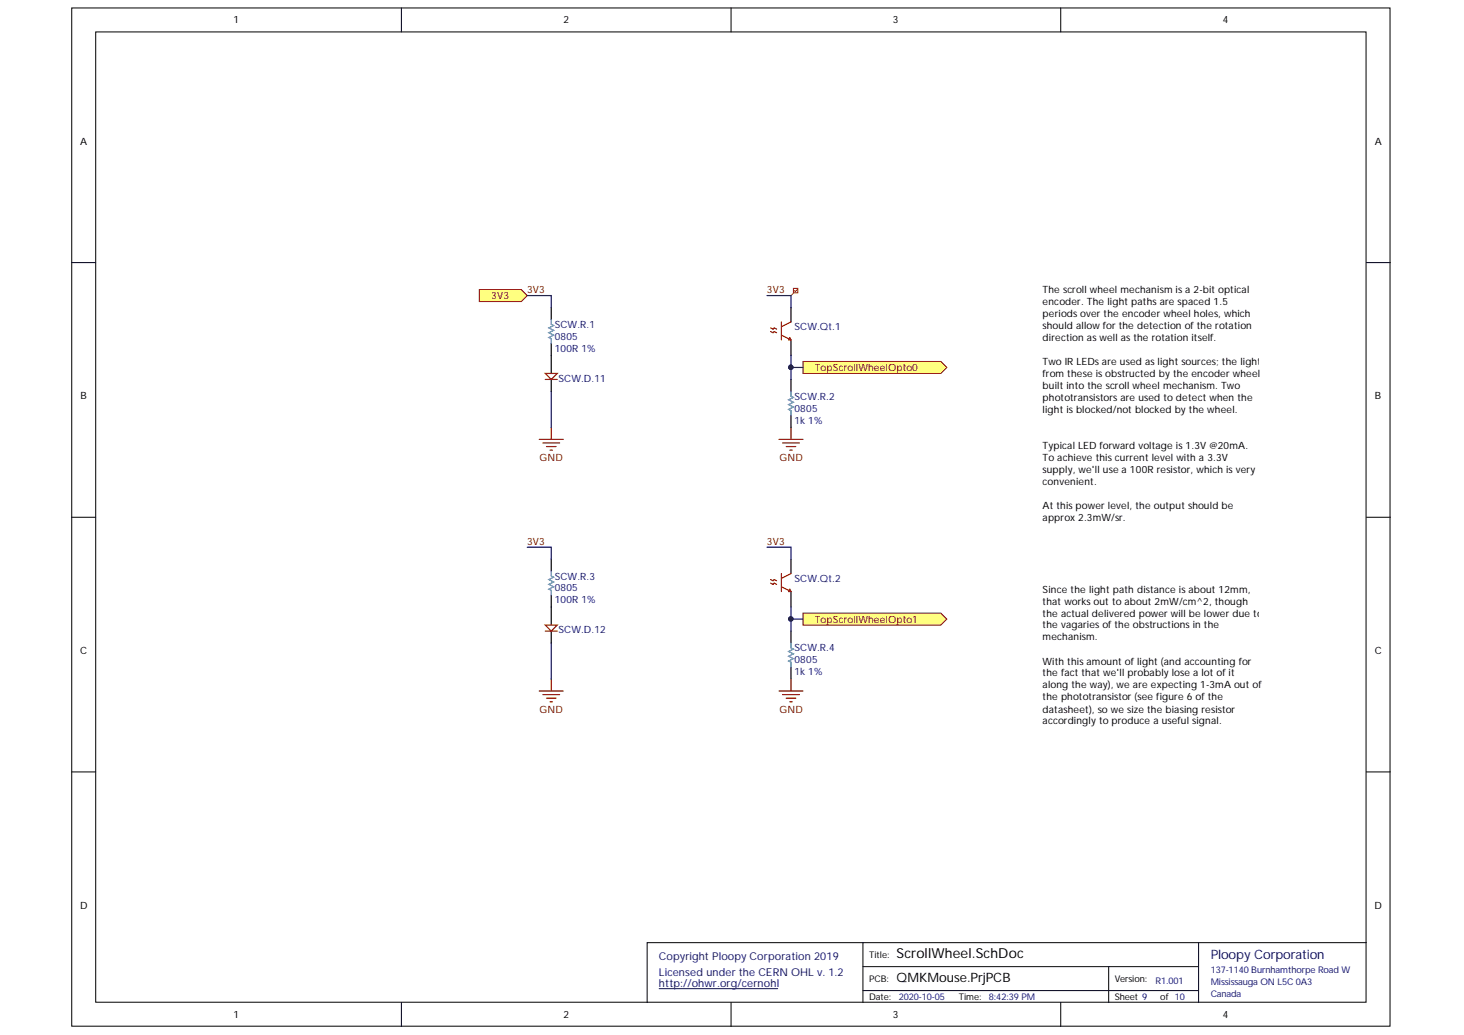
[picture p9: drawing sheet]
<svg xmlns="http://www.w3.org/2000/svg" width="297mm" height="210mm" viewBox="0 0 297 210" stroke-linecap="round" stroke-linejoin="round" font-family="sans-serif">
<g fill="#fff" stroke="#000" stroke-width=".2">
<path d="M14.6 1.6h267.4v206.5h-267.4z"/>
<path d="M19.4 6.5h257.8v196.8h-257.8z"/>
</g>
<g fill="none" stroke="#000" stroke-width=".2">
<path d="M81.4 1.6v4.9M148.3 1.6v4.9M215.2 1.6v4.9M14.6 53.3h4.8M277.2 53.3h4.9M14.6 104.9h4.8M277.2 104.9h4.9M14.6 156.5h4.8M277.2 156.5h4.9M175.1 191.2h-43.8v12.1M175.1 196h68.1M224.9 196v7.3"/>
<path d="M243.2 191.2v12.1M277.2 191.2h-102.1v12.1M81.4 203.3v4.9M148.3 203.3v4.9M175.1 200.9h68.1M215.2 203.3v4.9"/>
</g>
<path d="M133.7 200.5h24.1" fill="none" stroke="#000080" stroke-width=".2"/>
<g fill="#ffff80" stroke="#800000" stroke-width=".2">
<path d="M162.9 73.3h28l1.2 1.2-1.2 1.2h-28z" fill-rule="evenodd"/>
<path d="M162.9 124.3h28l1.2 1.3-1.2 1.2h-28z" fill-rule="evenodd"/>
</g>
<path d="M111.8 62.4v2.4M111.8 69.7v2.4M160.5 62.4v2.9M160.5 69.1v3M160.5 77v2.4M160.5 84.2v2.5M111.8 113.4v2.4M160.5 113.4v2.9M111.8 120.7v2.4M160.5 120.1v3M160.5 128v2.4M160.5 135.3v2.4" fill="none" stroke="#000" stroke-width=".24"/>
<path d="M156.4 67.2l.4 .3 .3-.3 .5 .3M156.4 66.5l.4 .2 .3-.2 .5 .2M158.5 65.3v3.6M158.5 68l2 .9M160.2 68.4l.3 .5h-.5zM160.5 65.3l-2 1M156.4 118.3l.4 .2 .3-.2 .5 .2M156.4 117.5l.4 .3 .3-.3 .5 .3M158.5 116.3v3.7M158.5 119l2 1M160.2 119.5l.3 .5h-.5zM160.5 116.3l-2 1" fill="none" stroke="#bf0000" stroke-width=".24"/>
<path d="M211.6 57.5h43.7v92.3h-43.7z" fill="#fff" stroke="#fff" stroke-width=".2"/>
<path d="M111.8 64.8v1l.5 .2-.9 .5 .9 .5-.9 .5 .9 .5-.9 .4 .4 .3v1M160.5 79.4v1l.5 .2-1 .5 1 .5-1 .5 1 .4-1 .5 .5 .3v.9M111.8 115.8v1l.5 .3-.9 .4 .9 .5-.9 .5 .9 .5-.9 .5 .4 .2v1M160.5 130.4v1l.5 .2-1 .5 1 .5-1 .5 1 .5-1 .5 .5 .2v1" fill="none" stroke="#009cca" stroke-width=".24"/>
<g fill="none" stroke="#800000" stroke-width=".24">
<path d="M109.4 89.1h4.9M110.1 89.8h3.4M110.9 90.6h1.9M111.6 91.3h.5M111.8 86.7v2.4M158.1 89.1h4.8M158.8 89.8h3.4M159.5 90.6h2M160.2 91.3h.5M160.5 86.7v2.4M111.8 137.7v2.4M160.5 137.7v2.4"/>
<path d="M109.4 140.1h4.9M110.1 140.9h3.4M110.9 141.6h1.9M111.6 142.3h.5M158.1 140.1h4.8M158.8 140.9h3.4M159.5 141.6h2M160.2 142.3h.5"/>
</g>
<path d="M161 58.5h.9v.9h-.9zM161 59.5l-.5 .4M161.8 58.7l-.5 .4-.2-.2" fill="none" stroke="#f00" stroke-width=".2"/>
<path d="M97.3 58.7h8.5l1.2 1.2-1.2 1.3h-8.5z" fill-rule="evenodd" fill="#ffff80" stroke="#800000" stroke-width=".2"/>
<path d="M107 59.9h4.8v2.5M155.6 59.9h4.9v2.5M111.8 79.4v7.3M160.5 72.1v2.4h2.4M160.5 74.5v2.5M107 111h4.8v2.4M155.6 111h4.9v2.4M111.8 130.4v7.3M160.5 123.1v2.5h2.4M160.5 125.6v2.4" fill="none" stroke="#000080" stroke-width=".24"/>
<g fill="#000080" stroke="#000080" stroke-width=".2">
<circle cx="160.5" cy="125.5" r=".45"/>
<circle cx="160.5" cy="74.5" r=".45"/>
</g>
<path d="M111.8 72.1v3.6M111.8 77v2.4" fill="none" stroke="#000" stroke-width=".24"/>
<path d="M110.6 75.7h2.5l-1.3 1.3z" fill="#fff"/>
<path d="M110.6 75.7h2.5l-1.3 1.3zM110.6 77h2.5" fill="none" stroke="#bf0000" stroke-width=".24"/>
<path d="M111.8 123.1v3.7M111.8 128v2.4" fill="none" stroke="#000" stroke-width=".24"/>
<path d="M110.6 126.8h2.5l-1.3 1.2z" fill="#fff"/>
<path d="M110.6 126.8h2.5l-1.3 1.2zM110.6 128h2.5" fill="none" stroke="#bf0000" stroke-width=".24"/>
<text font-size="2.8" x="181.9" y="194.2">ScrollWheel.SchDoc</text>
<text font-size="2.6" fill="#000080" x="245.6" y="194.6">Ploopy Corporation</text>
<text font-size="2.6" x="181.9" y="199.2">QMKMouse.PrjPCB</text>
<g font-size="2.2" fill="#000080">
<text x="133.7" y="194.7">Copyright Ploopy Corporation 2019</text>
<text x="133.7" y="197.9">Licensed under the CERN OHL v. 1.2</text>
<text x="133.7" y="200.2">http://ohwr.org/cernohl</text>
</g>
<g font-size="2">
<text x="47.4" y="4.7">1</text>
<text x="114.3" y="4.7">2</text>
<text x="181.2" y="4.7">3</text>
<text x="248.1" y="4.7">4</text>
<text x="16.2" y="29.3">A</text>
<text x="279" y="29.3">A</text>
<text x="211.5" y="59.4">The scroll wheel mechanism is a 2-bit optical</text>
<text x="211.5" y="61.8">encoder. The light paths are spaced 1.5</text>
<text x="211.5" y="64.3">periods over the encoder wheel holes, which</text>
<text x="211.5" y="66.7">should allow for the detection of the rotation</text>
<text x="211.5" y="69.2">direction as well as the rotation itself.</text>
<text x="211.5" y="74">Two IR LEDs are used as light sources; the light</text>
<text x="211.5" y="76.4">from these is obstructed by the encoder wheel</text>
<text x="16.3" y="81">B</text>
<text x="211.5" y="78.9">built into the scroll wheel mechanism. Two</text>
<text x="211.5" y="81.3">phototransistors are used to detect when the</text>
<text x="211.5" y="83.7">l</text>
<text x="212" y="83.7">ight is blocked/not blocked by the wheel.</text>
<text x="279" y="81">B</text>
<text x="211.5" y="91">Typical LED forward voltage is 1.3V @20mA.</text>
<text x="211.5" y="93.4">To achieve this current level with a 3.3V</text>
<text x="211.5" y="95.9">supply, we'll use a 100R resistor, which is very</text>
<text x="211.5" y="98.3">convenient.</text>
<text x="211.5" y="103.2">At this power level, the output should be</text>
<text x="211.5" y="105.6">approx 2.3mW/sr.</text>
<text x="211.5" y="120.2">Since the light path distance is about 12mm,</text>
<text x="211.5" y="122.6">that works out to about 2mW/cm^2, though</text>
<text x="211.5" y="125.1">the actual delivered power will be lower due to</text>
<text x="211.5" y="127.4">the vagaries of the obstructions in the</text>
<text x="211.5" y="129.9">mechanism.</text>
<text x="16.2" y="132.7">C</text>
<text x="211.5" y="134.8">With this amount of light (and accounting for</text>
<text x="211.5" y="137.2">the fact that we'll probably lose a lot of it</text>
<text x="279" y="132.7">C</text>
<text x="211.5" y="139.6">along the way), we are expecting 1-3mA out o</text>
<text x="211.5" y="142.1">the phototransistor (see figure 6 of the</text>
<text x="255.3" y="139.6">f</text>
<text x="211.5" y="144.5">datasheet), so we size the biasing resistor</text>
<text x="211.5" y="146.9">accordingly to produce a useful signal.</text>
<text x="16.2" y="184.3">D</text>
<text x="278.9" y="184.3">D</text>
<text x="47.4" y="206.5">1</text>
<text x="114.3" y="206.5">2</text>
<text x="181.2" y="206.5">3</text>
<text x="248.1" y="206.5">4</text>
</g>
<g font-size="2" fill="#800000">
<text x="107" y="59.4">3V3</text>
<text x="155.6" y="59.4">3V3</text>
<text x="99.7" y="60.6">3V3</text>
<text x="165.3" y="75.3">TopScrollWheelOpto0</text>
<text x="109.5" y="93.4">GND</text>
<text x="158.1" y="93.4">GND</text>
<text x="107" y="110.4">3V3</text>
<text x="155.6" y="110.4">3V3</text>
<text x="165.3" y="126.3">TopScrollWheelOpto1</text>
<text x="109.5" y="144.5">GND</text>
<text x="158.1" y="144.5">GND</text>
</g>
<g font-size="2" fill="#000080">
<text x="112.5" y="71.4">100R 1%</text>
<text x="112.5" y="66.5">SCW.R.1</text>
<text x="112.5" y="68.9">0805</text>
<text x="161.2" y="67">SCW.Qt.1</text>
<text x="113.3" y="77.4">SCW.D.11</text>
<text x="161.2" y="81.1">SCW.R.2</text>
<text x="161.2" y="83.5">0805</text>
<text x="161.2" y="85.9">1k 1%</text>
<text x="112.5" y="117.5">SCW.R.3</text>
<text x="112.5" y="119.9">0805</text>
<text x="161.2" y="118">SCW.Qt.2</text>
<text x="112.5" y="122.4">100R 1%</text>
<text x="113.3" y="128.4">SCW.D.12</text>
<text x="161.2" y="137">1k 1%</text>
<text x="161.2" y="132.1">SCW.R.4</text>
<text x="161.2" y="134.5">0805</text>
</g>
<g font-size="1.9">
<text x="176.3" y="194.3">Title:</text>
<text x="176.3" y="202.9">Date:</text>
<text x="176.3" y="199.2">PCB:</text>
<text x="194.5" y="202.9">Time:</text>
<text x="226.2" y="199.2">Version:</text>
<text x="226.2" y="202.9">Sheet 9</text>
<text x="235.4" y="202.9">of 10</text>
</g>
<g font-size="1.9" fill="#000080">
<text x="245.6" y="197.3">137-1140 Burnhamthorpe Road W</text>
<text x="182.3" y="202.9">2020-10-05</text>
<text x="200.6" y="202.9">8:42:39 PM</text>
<text x="234.5" y="199.5">R1.001</text>
<text x="245.6" y="199.7">Mississauga ON L5C 0A3</text>
<text x="245.6" y="202.1">Canada</text>
</g>
</svg>
